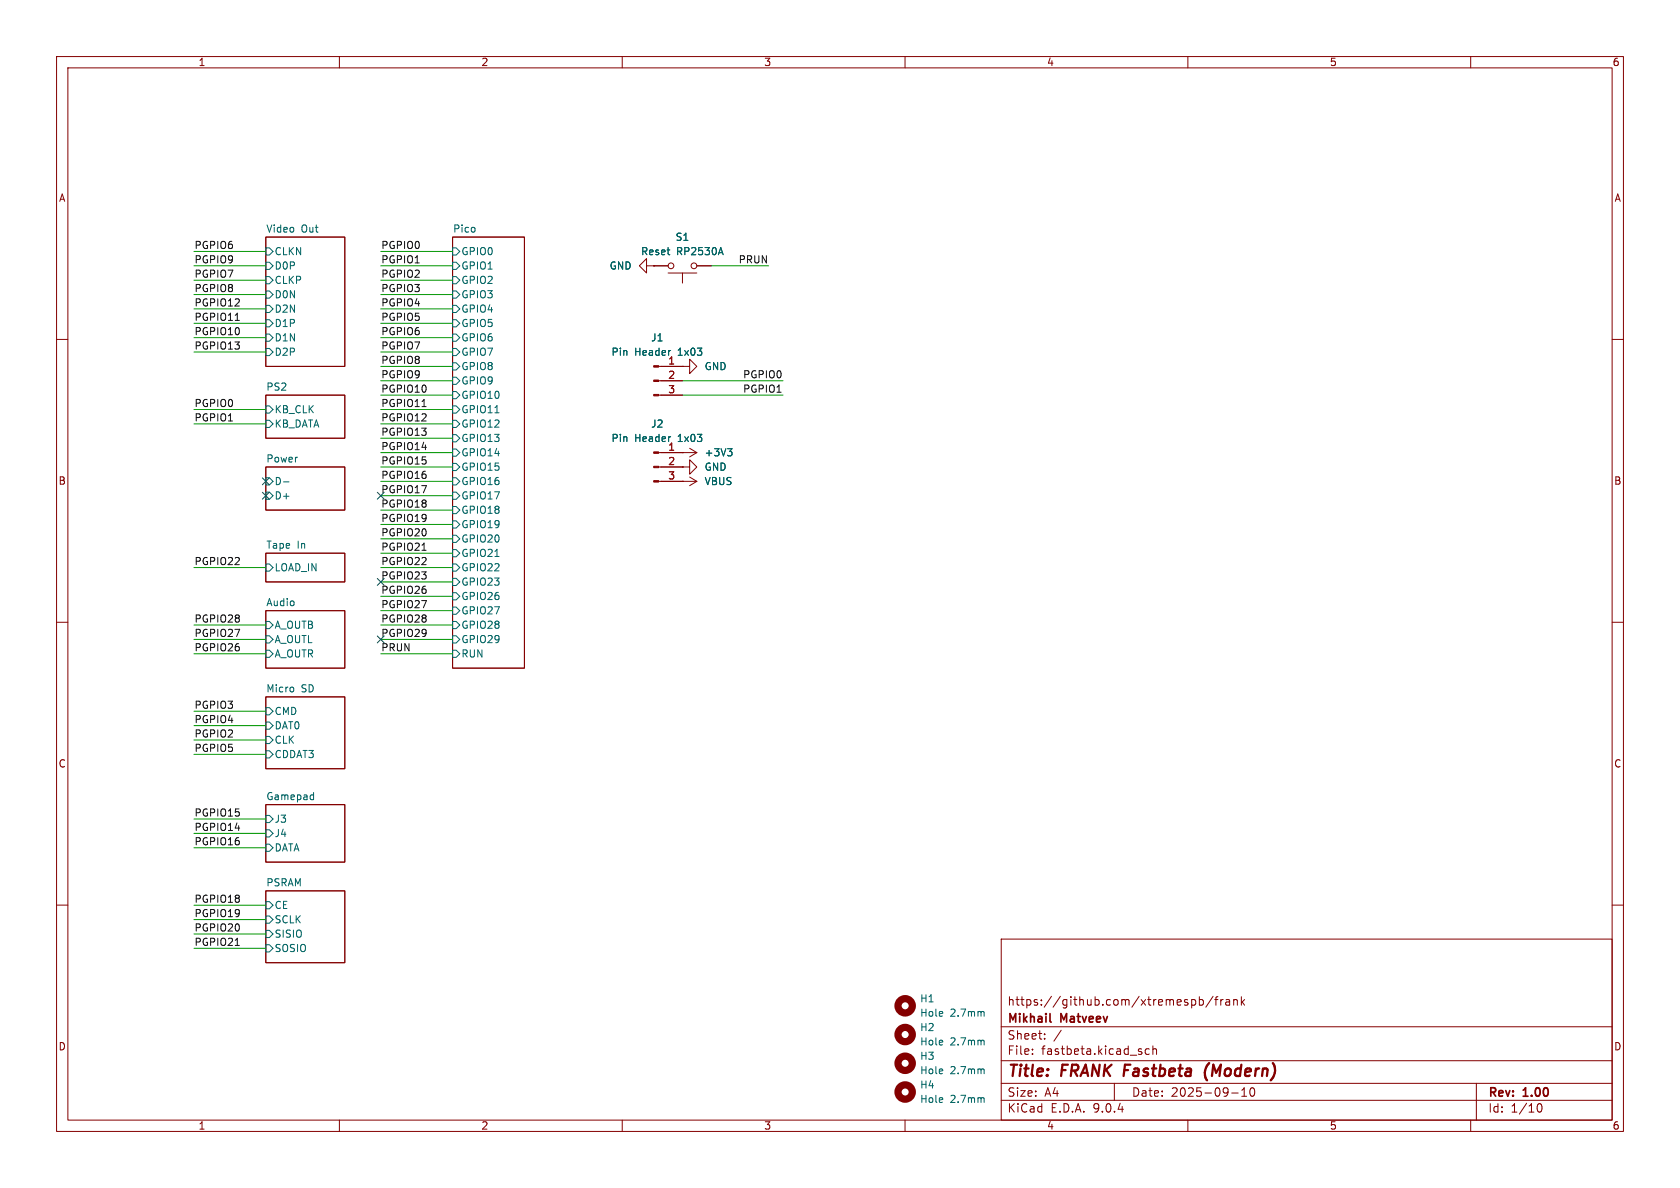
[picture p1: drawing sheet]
(kicad_sch
 (version 20250114)
 (generator "eeschema")
 (generator_version "9.0")
 (paper "A4")
 (title_block
  (title "${NAME} ${MODEL} (${VARIANT})")
  (date "${DATE}")
  (rev "${VERSION}")
  (company "Mikhail Matveev")
  (comment 1 "https://github.com/xtremespb/frank"))
 (lib_symbols
  (symbol "Connector:Conn_01x03_Pin"
   (pin_names
    (offset 1.016) (hide yes)) (exclude_from_sim no) (in_bom yes) (on_board yes)
   (property "Reference" "J" (at 0 5.08 0) (effects (font (size 1.27 1.27))))
   (property "Value" "Conn_01x03_Pin" (at 0 -5.08 0) (effects (font (size 1.27 1.27))))
   (property "Footprint" "" (at 0 0 0) (effects (font (size 1.27 1.27)) (hide yes)))
   (property "Datasheet" "~" (at 0 0 0) (effects (font (size 1.27 1.27)) (hide yes)))
   (property "Description" "Generic connector, single row, 01x03, script generated" (at 0 0 0) (effects (font (size 1.27 1.27)) (hide yes)))
   (property "ki_locked" "" (at 0 0 0) (effects (font (size 1.27 1.27))))
   (symbol "Conn_01x03_Pin_1_1"
    (rectangle (start 0.8636 2.667) (end 0 2.413) (stroke (width 0.1524) (type default)) (fill (type outline)))
    (rectangle (start 0.8636 0.127) (end 0 -0.127) (stroke (width 0.1524) (type default)) (fill (type outline)))
    (rectangle (start 0.8636 -2.413) (end 0 -2.667) (stroke (width 0.1524) (type default)) (fill (type outline)))
    (polyline (pts (xy 1.27 2.54) (xy 0.8636 2.54)) (stroke (width 0.1524) (type default)) (fill (type none)))
    (polyline (pts (xy 1.27 0) (xy 0.8636 0)) (stroke (width 0.1524) (type default)) (fill (type none)))
    (polyline (pts (xy 1.27 -2.54) (xy 0.8636 -2.54)) (stroke (width 0.1524) (type default)) (fill (type none)))
    (pin passive line (at 5.08 2.54 180) (length 3.81) (name "Pin_1" (effects (font (size 1.27 1.27)))) (number "1" (effects (font (size 1.27 1.27)))))
    (pin passive line (at 5.08 0 180) (length 3.81) (name "Pin_2" (effects (font (size 1.27 1.27)))) (number "2" (effects (font (size 1.27 1.27)))))
    (pin passive line (at 5.08 -2.54 180) (length 3.81) (name "Pin_3" (effects (font (size 1.27 1.27)))) (number "3" (effects (font (size 1.27 1.27))))))
   (embedded_fonts no))
  (symbol "GND_1"
   (power)
   (pin_numbers (hide yes))
   (pin_names
    (offset 0) (hide yes)) (exclude_from_sim no) (in_bom yes) (on_board yes)
   (property "Reference" "#PWR" (at 0 -6.35 0) (effects (font (size 1.27 1.27)) (hide yes)))
   (property "Value" "GND" (at 0 -3.81 0) (effects (font (size 1.27 1.27))))
   (property "Footprint" "" (at 0 0 0) (effects (font (size 1.27 1.27)) (hide yes)))
   (property "Datasheet" "" (at 0 0 0) (effects (font (size 1.27 1.27)) (hide yes)))
   (property "Description" "Power symbol creates a global label with name \"GND\" , ground" (at 0 0 0) (effects (font (size 1.27 1.27)) (hide yes)))
   (symbol "GND_1_0_1"
    (polyline (pts (xy 0 0) (xy 0 -1.27) (xy 1.27 -1.27) (xy 0 -2.54) (xy -1.27 -1.27) (xy 0 -1.27)) (stroke (width 0) (type default)) (fill (type none))))
   (symbol "GND_1_1_1"
    (pin power_in line (at 0 0 270) (length 0) (name "~" (effects (font (size 1.27 1.27)))) (number "1" (effects (font (size 1.27 1.27))))))
   (embedded_fonts no))
  (symbol "Mechanical:MountingHole"
   (pin_names
    (offset 1.016)) (exclude_from_sim yes) (in_bom no) (on_board yes)
   (property "Reference" "H" (at 0 5.08 0) (effects (font (size 1.27 1.27))))
   (property "Value" "MountingHole" (at 0 3.175 0) (effects (font (size 1.27 1.27))))
   (property "Footprint" "" (at 0 0 0) (effects (font (size 1.27 1.27)) (hide yes)))
   (property "Datasheet" "~" (at 0 0 0) (effects (font (size 1.27 1.27)) (hide yes)))
   (property "Description" "Mounting Hole without connection" (at 0 0 0) (effects (font (size 1.27 1.27)) (hide yes)))
   (symbol "MountingHole_0_1"
    (circle (center 0 0) (radius 1.27) (stroke (width 1.27) (type default)) (fill (type none))))
   (embedded_fonts no))
  (symbol "Switch:SW_Push"
   (pin_numbers (hide yes))
   (pin_names
    (offset 1.016) (hide yes)) (exclude_from_sim no) (in_bom yes) (on_board yes)
   (property "Reference" "SW" (at 1.27 2.54 0) (effects (font (size 1.27 1.27)) (justify left)))
   (property "Value" "SW_Push" (at 0 -1.524 0) (effects (font (size 1.27 1.27))))
   (property "Footprint" "" (at 0 5.08 0) (effects (font (size 1.27 1.27)) (hide yes)))
   (property "Datasheet" "~" (at 0 5.08 0) (effects (font (size 1.27 1.27)) (hide yes)))
   (property "Description" "Push button switch, generic, two pins" (at 0 0 0) (effects (font (size 1.27 1.27)) (hide yes)))
   (symbol "SW_Push_0_1"
    (circle (center -2.032 0) (radius 0.508) (stroke (width 0) (type default)) (fill (type none)))
    (polyline (pts (xy 0 1.27) (xy 0 3.048)) (stroke (width 0) (type default)) (fill (type none)))
    (circle (center 2.032 0) (radius 0.508) (stroke (width 0) (type default)) (fill (type none)))
    (polyline (pts (xy 2.54 1.27) (xy -2.54 1.27)) (stroke (width 0) (type default)) (fill (type none)))
    (pin passive line (at -5.08 0 0) (length 2.54) (name "1" (effects (font (size 1.27 1.27)))) (number "1" (effects (font (size 1.27 1.27)))))
    (pin passive line (at 5.08 0 180) (length 2.54) (name "2" (effects (font (size 1.27 1.27)))) (number "2" (effects (font (size 1.27 1.27))))))
   (embedded_fonts no))
  (symbol "power:+3V3"
   (power)
   (pin_numbers (hide yes))
   (pin_names
    (offset 0) (hide yes)) (exclude_from_sim no) (in_bom yes) (on_board yes)
   (property "Reference" "#PWR" (at 0 -3.81 0) (effects (font (size 1.27 1.27)) (hide yes)))
   (property "Value" "+3V3" (at 0 3.556 0) (effects (font (size 1.27 1.27))))
   (property "Footprint" "" (at 0 0 0) (effects (font (size 1.27 1.27)) (hide yes)))
   (property "Datasheet" "" (at 0 0 0) (effects (font (size 1.27 1.27)) (hide yes)))
   (property "Description" "Power symbol creates a global label with name \"+3V3\"" (at 0 0 0) (effects (font (size 1.27 1.27)) (hide yes)))
   (symbol "+3V3_0_1"
    (polyline (pts (xy -0.762 1.27) (xy 0 2.54)) (stroke (width 0) (type default)) (fill (type none)))
    (polyline (pts (xy 0 2.54) (xy 0.762 1.27)) (stroke (width 0) (type default)) (fill (type none)))
    (polyline (pts (xy 0 0) (xy 0 2.54)) (stroke (width 0) (type default)) (fill (type none))))
   (symbol "+3V3_1_1"
    (pin power_in line (at 0 0 90) (length 0) (name "~" (effects (font (size 1.27 1.27)))) (number "1" (effects (font (size 1.27 1.27))))))
   (embedded_fonts no))
  (symbol "power:GND"
   (power)
   (pin_numbers (hide yes))
   (pin_names
    (offset 0) (hide yes)) (exclude_from_sim no) (in_bom yes) (on_board yes)
   (property "Reference" "#PWR" (at 0 -6.35 0) (effects (font (size 1.27 1.27)) (hide yes)))
   (property "Value" "GND" (at 0 -3.81 0) (effects (font (size 1.27 1.27))))
   (property "Footprint" "" (at 0 0 0) (effects (font (size 1.27 1.27)) (hide yes)))
   (property "Datasheet" "" (at 0 0 0) (effects (font (size 1.27 1.27)) (hide yes)))
   (property "Description" "Power symbol creates a global label with name \"GND\" , ground" (at 0 0 0) (effects (font (size 1.27 1.27)) (hide yes)))
   (symbol "GND_0_1"
    (polyline (pts (xy 0 0) (xy 0 -1.27) (xy 1.27 -1.27) (xy 0 -2.54) (xy -1.27 -1.27) (xy 0 -1.27)) (stroke (width 0) (type default)) (fill (type none))))
   (symbol "GND_1_1"
    (pin power_in line (at 0 0 270) (length 0) (name "~" (effects (font (size 1.27 1.27)))) (number "1" (effects (font (size 1.27 1.27))))))
   (embedded_fonts no))
  (symbol "power:VBUS"
   (power)
   (pin_numbers (hide yes))
   (pin_names
    (offset 0) (hide yes)) (exclude_from_sim no) (in_bom yes) (on_board yes)
   (property "Reference" "#PWR" (at 0 -3.81 0) (effects (font (size 1.27 1.27)) (hide yes)))
   (property "Value" "VBUS" (at 0 3.556 0) (effects (font (size 1.27 1.27))))
   (property "Footprint" "" (at 0 0 0) (effects (font (size 1.27 1.27)) (hide yes)))
   (property "Datasheet" "" (at 0 0 0) (effects (font (size 1.27 1.27)) (hide yes)))
   (property "Description" "Power symbol creates a global label with name \"VBUS\"" (at 0 0 0) (effects (font (size 1.27 1.27)) (hide yes)))
   (symbol "VBUS_0_1"
    (polyline (pts (xy -0.762 1.27) (xy 0 2.54)) (stroke (width 0) (type default)) (fill (type none)))
    (polyline (pts (xy 0 2.54) (xy 0.762 1.27)) (stroke (width 0) (type default)) (fill (type none)))
    (polyline (pts (xy 0 0) (xy 0 2.54)) (stroke (width 0) (type default)) (fill (type none))))
   (symbol "VBUS_1_1"
    (pin power_in line (at 0 0 90) (length 0) (name "~" (effects (font (size 1.27 1.27)))) (number "1" (effects (font (size 1.27 1.27))))))
   (embedded_fonts no)))
 (no_connect
  (at 67.31 113.03))
 (no_connect
  (at 67.31 102.87))
 (no_connect
  (at 67.31 87.63))
 (no_connect
  (at 46.99 87.63))
 (no_connect
  (at 46.99 85.09))
 (wire
  (pts (xy 67.31 72.39) (xy 80.01 72.39))
  (stroke (width 0) (type default)))
 (wire
  (pts (xy 34.29 100.33) (xy 46.99 100.33))
  (stroke (width 0) (type default)))
 (wire
  (pts (xy 34.29 165.1) (xy 46.99 165.1))
  (stroke (width 0) (type default)))
 (wire
  (pts (xy 34.29 128.27) (xy 46.99 128.27))
  (stroke (width 0) (type default)))
 (wire
  (pts (xy 34.29 57.15) (xy 46.99 57.15))
  (stroke (width 0) (type default)))
 (wire
  (pts (xy 34.29 160.02) (xy 46.99 160.02))
  (stroke (width 0) (type default)))
 (wire
  (pts (xy 67.31 64.77) (xy 80.01 64.77))
  (stroke (width 0) (type default)))
 (wire
  (pts (xy 34.29 167.64) (xy 46.99 167.64))
  (stroke (width 0) (type default)))
 (wire
  (pts (xy 67.31 95.25) (xy 80.01 95.25))
  (stroke (width 0) (type default)))
 (wire
  (pts (xy 34.29 149.86) (xy 46.99 149.86))
  (stroke (width 0) (type default)))
 (wire
  (pts (xy 67.31 74.93) (xy 80.01 74.93))
  (stroke (width 0) (type default)))
 (wire
  (pts (xy 120.65 67.31) (xy 138.43 67.31))
  (stroke (width 0) (type default)))
 (wire
  (pts (xy 34.29 110.49) (xy 46.99 110.49))
  (stroke (width 0) (type default)))
 (wire
  (pts (xy 34.29 113.03) (xy 46.99 113.03))
  (stroke (width 0) (type default)))
 (wire
  (pts (xy 34.29 115.57) (xy 46.99 115.57))
  (stroke (width 0) (type default)))
 (wire
  (pts (xy 67.31 54.61) (xy 80.01 54.61))
  (stroke (width 0) (type default)))
 (wire
  (pts (xy 34.29 52.07) (xy 46.99 52.07))
  (stroke (width 0) (type default)))
 (wire
  (pts (xy 67.31 97.79) (xy 80.01 97.79))
  (stroke (width 0) (type default)))
 (wire
  (pts (xy 67.31 115.57) (xy 80.01 115.57))
  (stroke (width 0) (type default)))
 (wire
  (pts (xy 67.31 82.55) (xy 80.01 82.55))
  (stroke (width 0) (type default)))
 (wire
  (pts (xy 34.29 162.56) (xy 46.99 162.56))
  (stroke (width 0) (type default)))
 (wire
  (pts (xy 34.29 46.99) (xy 46.99 46.99))
  (stroke (width 0) (type default)))
 (wire
  (pts (xy 34.29 44.45) (xy 46.99 44.45))
  (stroke (width 0) (type default)))
 (wire
  (pts (xy 67.31 49.53) (xy 80.01 49.53))
  (stroke (width 0) (type default)))
 (wire
  (pts (xy 67.31 77.47) (xy 80.01 77.47))
  (stroke (width 0) (type default)))
 (wire
  (pts (xy 67.31 59.69) (xy 80.01 59.69))
  (stroke (width 0) (type default)))
 (wire
  (pts (xy 67.31 44.45) (xy 80.01 44.45))
  (stroke (width 0) (type default)))
 (wire
  (pts (xy 34.29 72.39) (xy 46.99 72.39))
  (stroke (width 0) (type default)))
 (wire
  (pts (xy 67.31 80.01) (xy 80.01 80.01))
  (stroke (width 0) (type default)))
 (wire
  (pts (xy 125.73 46.99) (xy 135.89 46.99))
  (stroke (width 0) (type default)))
 (wire
  (pts (xy 34.29 59.69) (xy 46.99 59.69))
  (stroke (width 0) (type default)))
 (wire
  (pts (xy 67.31 46.99) (xy 80.01 46.99))
  (stroke (width 0) (type default)))
 (wire
  (pts (xy 67.31 92.71) (xy 80.01 92.71))
  (stroke (width 0) (type default)))
 (wire
  (pts (xy 34.29 74.93) (xy 46.99 74.93))
  (stroke (width 0) (type default)))
 (wire
  (pts (xy 67.31 67.31) (xy 80.01 67.31))
  (stroke (width 0) (type default)))
 (wire
  (pts (xy 34.29 49.53) (xy 46.99 49.53))
  (stroke (width 0) (type default)))
 (wire
  (pts (xy 67.31 105.41) (xy 80.01 105.41))
  (stroke (width 0) (type default)))
 (wire
  (pts (xy 67.31 102.87) (xy 80.01 102.87))
  (stroke (width 0) (type default)))
 (wire
  (pts (xy 67.31 57.15) (xy 80.01 57.15))
  (stroke (width 0) (type default)))
 (wire
  (pts (xy 34.29 144.78) (xy 46.99 144.78))
  (stroke (width 0) (type default)))
 (wire
  (pts (xy 67.31 62.23) (xy 80.01 62.23))
  (stroke (width 0) (type default)))
 (wire
  (pts (xy 67.31 87.63) (xy 80.01 87.63))
  (stroke (width 0) (type default)))
 (wire
  (pts (xy 67.31 110.49) (xy 80.01 110.49))
  (stroke (width 0) (type default)))
 (wire
  (pts (xy 67.31 90.17) (xy 80.01 90.17))
  (stroke (width 0) (type default)))
 (wire
  (pts (xy 67.31 85.09) (xy 80.01 85.09))
  (stroke (width 0) (type default)))
 (wire
  (pts (xy 34.29 133.35) (xy 46.99 133.35))
  (stroke (width 0) (type default)))
 (wire
  (pts (xy 34.29 147.32) (xy 46.99 147.32))
  (stroke (width 0) (type default)))
 (wire
  (pts (xy 120.65 69.85) (xy 138.43 69.85))
  (stroke (width 0) (type default)))
 (wire
  (pts (xy 67.31 69.85) (xy 80.01 69.85))
  (stroke (width 0) (type default)))
 (wire
  (pts (xy 67.31 52.07) (xy 80.01 52.07))
  (stroke (width 0) (type default)))
 (wire
  (pts (xy 34.29 54.61) (xy 46.99 54.61))
  (stroke (width 0) (type default)))
 (wire
  (pts (xy 67.31 113.03) (xy 80.01 113.03))
  (stroke (width 0) (type default)))
 (wire
  (pts (xy 67.31 107.95) (xy 80.01 107.95))
  (stroke (width 0) (type default)))
 (wire
  (pts (xy 34.29 130.81) (xy 46.99 130.81))
  (stroke (width 0) (type default)))
 (wire
  (pts (xy 67.31 100.33) (xy 80.01 100.33))
  (stroke (width 0) (type default)))
 (wire
  (pts (xy 34.29 62.23) (xy 46.99 62.23))
  (stroke (width 0) (type default)))
 (wire
  (pts (xy 34.29 125.73) (xy 46.99 125.73))
  (stroke (width 0) (type default)))
 (label "PRUN"
  (at 67.31 115.57 0)
  (effects (font (size 1.27 1.27)) (justify left bottom)))
 (label "PGPIO17"
  (at 67.31 87.63 0)
  (effects (font (size 1.27 1.27)) (justify left bottom)))
 (label "PGPIO7"
  (at 34.29 49.53 0)
  (effects (font (size 1.27 1.27)) (justify left bottom)))
 (label "PGPIO29"
  (at 67.31 113.03 0)
  (effects (font (size 1.27 1.27)) (justify left bottom)))
 (label "PGPIO13"
  (at 67.31 77.47 0)
  (effects (font (size 1.27 1.27)) (justify left bottom)))
 (label "PGPIO3"
  (at 34.29 125.73 0)
  (effects (font (size 1.27 1.27)) (justify left bottom)))
 (label "PGPIO3"
  (at 67.31 52.07 0)
  (effects (font (size 1.27 1.27)) (justify left bottom)))
 (label "PGPIO10"
  (at 67.31 69.85 0)
  (effects (font (size 1.27 1.27)) (justify left bottom)))
 (label "PGPIO16"
  (at 34.29 149.86 0)
  (effects (font (size 1.27 1.27)) (justify left bottom)))
 (label "PGPIO1"
  (at 138.43 69.85 180)
  (effects (font (size 1.27 1.27)) (justify right bottom)))
 (label "PGPIO19"
  (at 34.29 162.56 0)
  (effects (font (size 1.27 1.27)) (justify left bottom)))
 (label "PGPIO2"
  (at 67.31 49.53 0)
  (effects (font (size 1.27 1.27)) (justify left bottom)))
 (label "PGPIO14"
  (at 34.29 147.32 0)
  (effects (font (size 1.27 1.27)) (justify left bottom)))
 (label "PRUN"
  (at 135.89 46.99 180)
  (effects (font (size 1.27 1.27)) (justify right bottom)))
 (label "PGPIO8"
  (at 67.31 64.77 0)
  (effects (font (size 1.27 1.27)) (justify left bottom)))
 (label "PGPIO21"
  (at 67.31 97.79 0)
  (effects (font (size 1.27 1.27)) (justify left bottom)))
 (label "PGPIO22"
  (at 34.29 100.33 0)
  (effects (font (size 1.27 1.27)) (justify left bottom)))
 (label "PGPIO5"
  (at 34.29 133.35 0)
  (effects (font (size 1.27 1.27)) (justify left bottom)))
 (label "PGPIO12"
  (at 34.29 54.61 0)
  (effects (font (size 1.27 1.27)) (justify left bottom)))
 (label "PGPIO15"
  (at 67.31 82.55 0)
  (effects (font (size 1.27 1.27)) (justify left bottom)))
 (label "PGPIO0"
  (at 67.31 44.45 0)
  (effects (font (size 1.27 1.27)) (justify left bottom)))
 (label "PGPIO20"
  (at 67.31 95.25 0)
  (effects (font (size 1.27 1.27)) (justify left bottom)))
 (label "PGPIO26"
  (at 67.31 105.41 0)
  (effects (font (size 1.27 1.27)) (justify left bottom)))
 (label "PGPIO26"
  (at 34.29 115.57 0)
  (effects (font (size 1.27 1.27)) (justify left bottom)))
 (label "PGPIO28"
  (at 67.31 110.49 0)
  (effects (font (size 1.27 1.27)) (justify left bottom)))
 (label "PGPIO6"
  (at 67.31 59.69 0)
  (effects (font (size 1.27 1.27)) (justify left bottom)))
 (label "PGPIO19"
  (at 67.31 92.71 0)
  (effects (font (size 1.27 1.27)) (justify left bottom)))
 (label "PGPIO13"
  (at 34.29 62.23 0)
  (effects (font (size 1.27 1.27)) (justify left bottom)))
 (label "PGPIO2"
  (at 34.29 130.81 0)
  (effects (font (size 1.27 1.27)) (justify left bottom)))
 (label "PGPIO6"
  (at 34.29 44.45 0)
  (effects (font (size 1.27 1.27)) (justify left bottom)))
 (label "PGPIO4"
  (at 67.31 54.61 0)
  (effects (font (size 1.27 1.27)) (justify left bottom)))
 (label "PGPIO18"
  (at 34.29 160.02 0)
  (effects (font (size 1.27 1.27)) (justify left bottom)))
 (label "PGPIO0"
  (at 34.29 72.39 0)
  (effects (font (size 1.27 1.27)) (justify left bottom)))
 (label "PGPIO8"
  (at 34.29 52.07 0)
  (effects (font (size 1.27 1.27)) (justify left bottom)))
 (label "PGPIO11"
  (at 34.29 57.15 0)
  (effects (font (size 1.27 1.27)) (justify left bottom)))
 (label "PGPIO11"
  (at 67.31 72.39 0)
  (effects (font (size 1.27 1.27)) (justify left bottom)))
 (label "PGPIO1"
  (at 34.29 74.93 0)
  (effects (font (size 1.27 1.27)) (justify left bottom)))
 (label "PGPIO7"
  (at 67.31 62.23 0)
  (effects (font (size 1.27 1.27)) (justify left bottom)))
 (label "PGPIO28"
  (at 34.29 110.49 0)
  (effects (font (size 1.27 1.27)) (justify left bottom)))
 (label "PGPIO23"
  (at 67.31 102.87 0)
  (effects (font (size 1.27 1.27)) (justify left bottom)))
 (label "PGPIO20"
  (at 34.29 165.1 0)
  (effects (font (size 1.27 1.27)) (justify left bottom)))
 (label "PGPIO12"
  (at 67.31 74.93 0)
  (effects (font (size 1.27 1.27)) (justify left bottom)))
 (label "PGPIO0"
  (at 138.43 67.31 180)
  (effects (font (size 1.27 1.27)) (justify right bottom)))
 (label "PGPIO21"
  (at 34.29 167.64 0)
  (effects (font (size 1.27 1.27)) (justify left bottom)))
 (label "PGPIO4"
  (at 34.29 128.27 0)
  (effects (font (size 1.27 1.27)) (justify left bottom)))
 (label "PGPIO16"
  (at 67.31 85.09 0)
  (effects (font (size 1.27 1.27)) (justify left bottom)))
 (label "PGPIO5"
  (at 67.31 57.15 0)
  (effects (font (size 1.27 1.27)) (justify left bottom)))
 (label "PGPIO15"
  (at 34.29 144.78 0)
  (effects (font (size 1.27 1.27)) (justify left bottom)))
 (label "PGPIO14"
  (at 67.31 80.01 0)
  (effects (font (size 1.27 1.27)) (justify left bottom)))
 (label "PGPIO9"
  (at 67.31 67.31 0)
  (effects (font (size 1.27 1.27)) (justify left bottom)))
 (label "PGPIO9"
  (at 34.29 46.99 0)
  (effects (font (size 1.27 1.27)) (justify left bottom)))
 (label "PGPIO27"
  (at 67.31 107.95 0)
  (effects (font (size 1.27 1.27)) (justify left bottom)))
 (label "PGPIO10"
  (at 34.29 59.69 0)
  (effects (font (size 1.27 1.27)) (justify left bottom)))
 (label "PGPIO27"
  (at 34.29 113.03 0)
  (effects (font (size 1.27 1.27)) (justify left bottom)))
 (label "PGPIO18"
  (at 67.31 90.17 0)
  (effects (font (size 1.27 1.27)) (justify left bottom)))
 (label "PGPIO22"
  (at 67.31 100.33 0)
  (effects (font (size 1.27 1.27)) (justify left bottom)))
 (label "PGPIO1"
  (at 67.31 46.99 0)
  (effects (font (size 1.27 1.27)) (justify left bottom)))
 (symbol
  (lib_id "power:VBUS")
  (at 120.65 85.09 270)
  (unit 1)
  (exclude_from_sim no)
  (in_bom yes)
  (on_board yes)
  (dnp no)
  (fields_autoplaced yes)
  (property "Reference" "#PWR08" (at 116.84 85.09 0) (effects (font (size 1.27 1.27)) (hide yes)))
  (property "Value" "VBUS" (at 124.46 85.0899 90) (effects (font (size 1.27 1.27)) (justify left)))
  (property "Footprint" "" (at 120.65 85.09 0) (effects (font (size 1.27 1.27)) (hide yes)))
  (property "Datasheet" "" (at 120.65 85.09 0) (effects (font (size 1.27 1.27)) (hide yes)))
  (property "Description" "Power symbol creates a global label with name \"VBUS\"" (at 120.65 85.09 0) (effects (font (size 1.27 1.27)) (hide yes)))
  (pin "1"))
 (symbol
  (lib_id "Connector:Conn_01x03_Pin")
  (at 115.57 67.31 0)
  (unit 1)
  (exclude_from_sim no)
  (in_bom yes)
  (on_board yes)
  (dnp no)
  (fields_autoplaced yes)
  (property "Reference" "J1" (at 116.205 59.69 0) (effects (font (size 1.27 1.27))))
  (property "Value" "Pin Header 1x03" (at 116.205 62.23 0) (effects (font (size 1.27 1.27))))
  (property "Footprint" "FRANK:Pin Header (1x03)" (at 115.57 67.31 0) (effects (font (size 1.27 1.27)) (hide yes)))
  (property "Datasheet" "~" (at 115.57 67.31 0) (effects (font (size 1.27 1.27)) (hide yes)))
  (property "Description" "Generic connector, single row, 01x03, script generated" (at 115.57 67.31 0) (effects (font (size 1.27 1.27)) (hide yes)))
  (property "AliExpress" "https://www.aliexpress.com/item/1005007039504981.html" (at 115.57 67.31 0) (effects (font (size 1.27 1.27)) (hide yes)))
  (property "Height" "" (at 115.57 67.31 0) (effects (font (size 1.27 1.27)) (hide yes)))
  (property "Manufacturer_Name" "" (at 115.57 67.31 0) (effects (font (size 1.27 1.27)) (hide yes)))
  (property "Manufacturer_Part_Number" "" (at 115.57 67.31 0) (effects (font (size 1.27 1.27)) (hide yes)))
  (property "Mouser Part Number" "" (at 115.57 67.31 0) (effects (font (size 1.27 1.27)) (hide yes)))
  (property "Mouser Price/Stock" "" (at 115.57 67.31 0) (effects (font (size 1.27 1.27)) (hide yes)))
  (pin "2")
  (pin "3")
  (pin "1"))
 (symbol
  (lib_id "power:+3V3")
  (at 120.65 80.01 270)
  (unit 1)
  (exclude_from_sim no)
  (in_bom yes)
  (on_board yes)
  (dnp no)
  (fields_autoplaced yes)
  (property "Reference" "#PWR06" (at 116.84 80.01 0) (effects (font (size 1.27 1.27)) (hide yes)))
  (property "Value" "+3V3" (at 124.46 80.0099 90) (effects (font (size 1.27 1.27)) (justify left)))
  (property "Footprint" "" (at 120.65 80.01 0) (effects (font (size 1.27 1.27)) (hide yes)))
  (property "Datasheet" "" (at 120.65 80.01 0) (effects (font (size 1.27 1.27)) (hide yes)))
  (property "Description" "Power symbol creates a global label with name \"+3V3\"" (at 120.65 80.01 0) (effects (font (size 1.27 1.27)) (hide yes)))
  (pin "1"))
 (symbol
  (lib_id "power:GND")
  (at 120.65 64.77 90)
  (unit 1)
  (exclude_from_sim no)
  (in_bom yes)
  (on_board yes)
  (dnp no)
  (fields_autoplaced yes)
  (property "Reference" "#PWR05" (at 127 64.77 0) (effects (font (size 1.27 1.27)) (hide yes)))
  (property "Value" "GND" (at 124.46 64.7699 90) (effects (font (size 1.27 1.27)) (justify right)))
  (property "Footprint" "" (at 120.65 64.77 0) (effects (font (size 1.27 1.27)) (hide yes)))
  (property "Datasheet" "" (at 120.65 64.77 0) (effects (font (size 1.27 1.27)) (hide yes)))
  (property "Description" "Power symbol creates a global label with name \"GND\" , ground" (at 120.65 64.77 0) (effects (font (size 1.27 1.27)) (hide yes)))
  (pin "1"))
 (symbol
  (lib_name "GND_1")
  (lib_id "power:GND")
  (at 115.57 46.99 270)
  (unit 1)
  (exclude_from_sim no)
  (in_bom yes)
  (on_board yes)
  (dnp no)
  (fields_autoplaced yes)
  (property "Reference" "#PWR04" (at 109.22 46.99 0) (effects (font (size 1.27 1.27)) (hide yes)))
  (property "Value" "GND" (at 111.76 46.9899 90) (effects (font (size 1.27 1.27)) (justify right)))
  (property "Footprint" "" (at 115.57 46.99 0) (effects (font (size 1.27 1.27)) (hide yes)))
  (property "Datasheet" "" (at 115.57 46.99 0) (effects (font (size 1.27 1.27)) (hide yes)))
  (property "Description" "Power symbol creates a global label with name \"GND\" , ground" (at 115.57 46.99 0) (effects (font (size 1.27 1.27)) (hide yes)))
  (pin "1"))
 (symbol
  (lib_id "power:GND")
  (at 120.65 82.55 90)
  (unit 1)
  (exclude_from_sim no)
  (in_bom yes)
  (on_board yes)
  (dnp no)
  (fields_autoplaced yes)
  (property "Reference" "#PWR07" (at 127 82.55 0) (effects (font (size 1.27 1.27)) (hide yes)))
  (property "Value" "GND" (at 124.46 82.5499 90) (effects (font (size 1.27 1.27)) (justify right)))
  (property "Footprint" "" (at 120.65 82.55 0) (effects (font (size 1.27 1.27)) (hide yes)))
  (property "Datasheet" "" (at 120.65 82.55 0) (effects (font (size 1.27 1.27)) (hide yes)))
  (property "Description" "Power symbol creates a global label with name \"GND\" , ground" (at 120.65 82.55 0) (effects (font (size 1.27 1.27)) (hide yes)))
  (pin "1"))
 (symbol
  (lib_id "Mechanical:MountingHole")
  (at 160.02 187.96 0)
  (unit 1)
  (exclude_from_sim yes)
  (in_bom no)
  (on_board yes)
  (dnp no)
  (fields_autoplaced yes)
  (property "Reference" "H3" (at 162.56 186.6899 0) (effects (font (size 1.27 1.27)) (justify left)))
  (property "Value" "Hole 2.7mm" (at 162.56 189.2299 0) (effects (font (size 1.27 1.27)) (justify left)))
  (property "Footprint" "FRANK:Mounting Hole (2.7mm)" (at 160.02 187.96 0) (effects (font (size 1.27 1.27)) (hide yes)))
  (property "Datasheet" "~" (at 160.02 187.96 0) (effects (font (size 1.27 1.27)) (hide yes)))
  (property "Description" "Mounting Hole without connection" (at 160.02 187.96 0) (effects (font (size 1.27 1.27)) (hide yes)))
  (property "AliExpress" "" (at 160.02 187.96 0) (effects (font (size 1.27 1.27)) (hide yes)))
  (property "Height" "" (at 160.02 187.96 0) (effects (font (size 1.27 1.27)) (hide yes)))
  (property "Manufacturer_Name" "" (at 160.02 187.96 0) (effects (font (size 1.27 1.27)) (hide yes)))
  (property "Manufacturer_Part_Number" "" (at 160.02 187.96 0) (effects (font (size 1.27 1.27)) (hide yes)))
  (property "Mouser Part Number" "" (at 160.02 187.96 0) (effects (font (size 1.27 1.27)) (hide yes)))
  (property "Mouser Price/Stock" "" (at 160.02 187.96 0) (effects (font (size 1.27 1.27)) (hide yes))))
 (symbol
  (lib_id "Mechanical:MountingHole")
  (at 160.02 182.88 0)
  (unit 1)
  (exclude_from_sim yes)
  (in_bom no)
  (on_board yes)
  (dnp no)
  (fields_autoplaced yes)
  (property "Reference" "H2" (at 162.56 181.6099 0) (effects (font (size 1.27 1.27)) (justify left)))
  (property "Value" "Hole 2.7mm" (at 162.56 184.1499 0) (effects (font (size 1.27 1.27)) (justify left)))
  (property "Footprint" "FRANK:Mounting Hole (2.7mm)" (at 160.02 182.88 0) (effects (font (size 1.27 1.27)) (hide yes)))
  (property "Datasheet" "~" (at 160.02 182.88 0) (effects (font (size 1.27 1.27)) (hide yes)))
  (property "Description" "Mounting Hole without connection" (at 160.02 182.88 0) (effects (font (size 1.27 1.27)) (hide yes)))
  (property "AliExpress" "" (at 160.02 182.88 0) (effects (font (size 1.27 1.27)) (hide yes)))
  (property "Height" "" (at 160.02 182.88 0) (effects (font (size 1.27 1.27)) (hide yes)))
  (property "Manufacturer_Name" "" (at 160.02 182.88 0) (effects (font (size 1.27 1.27)) (hide yes)))
  (property "Manufacturer_Part_Number" "" (at 160.02 182.88 0) (effects (font (size 1.27 1.27)) (hide yes)))
  (property "Mouser Part Number" "" (at 160.02 182.88 0) (effects (font (size 1.27 1.27)) (hide yes)))
  (property "Mouser Price/Stock" "" (at 160.02 182.88 0) (effects (font (size 1.27 1.27)) (hide yes))))
 (symbol
  (lib_id "Switch:SW_Push")
  (at 120.65 46.99 180)
  (unit 1)
  (exclude_from_sim no)
  (in_bom yes)
  (on_board yes)
  (dnp no)
  (fields_autoplaced yes)
  (property "Reference" "S1" (at 120.65 41.91 0) (effects (font (size 1.27 1.27))))
  (property "Value" "Reset RP2530A" (at 120.65 44.45 0) (effects (font (size 1.27 1.27))))
  (property "Footprint" "FRANK:TACT-SIDE-4623" (at 120.65 52.07 0) (effects (font (size 1.27 1.27)) (hide yes)))
  (property "Datasheet" "https://parts4laptops.eu/en/microbuttons/3300-microbutton-tact-switch-ts-1233-33x33x15mm-smt-mounting.html" (at 120.65 52.07 0) (effects (font (size 1.27 1.27)) (hide yes)))
  (property "Description" "" (at 120.65 46.99 0) (effects (font (size 1.27 1.27)) (hide yes)))
  (property "AliExpress" "https://www.aliexpress.com/item/1005007359248990.html" (at 120.65 46.99 0) (effects (font (size 1.27 1.27)) (hide yes)))
  (property "Sim.Device" "" (at 120.65 46.99 0) (effects (font (size 1.27 1.27))))
  (property "Availability" "" (at 120.65 46.99 0) (effects (font (size 1.27 1.27))))
  (property "Check_prices" "" (at 120.65 46.99 0) (effects (font (size 1.27 1.27))))
  (property "Description_1" "" (at 120.65 46.99 0) (effects (font (size 1.27 1.27))))
  (property "MF" "" (at 120.65 46.99 0) (effects (font (size 1.27 1.27))))
  (property "MP" "" (at 120.65 46.99 0) (effects (font (size 1.27 1.27))))
  (property "Package" "" (at 120.65 46.99 0) (effects (font (size 1.27 1.27))))
  (property "Price" "" (at 120.65 46.99 0) (effects (font (size 1.27 1.27))))
  (property "SnapEDA_Link" "" (at 120.65 46.99 0) (effects (font (size 1.27 1.27))))
  (property "Height" "" (at 120.65 46.99 0) (effects (font (size 1.27 1.27)) (hide yes)))
  (property "Manufacturer_Name" "" (at 120.65 46.99 0) (effects (font (size 1.27 1.27)) (hide yes)))
  (property "Manufacturer_Part_Number" "" (at 120.65 46.99 0) (effects (font (size 1.27 1.27)) (hide yes)))
  (property "Mouser Part Number" "" (at 120.65 46.99 0) (effects (font (size 1.27 1.27)) (hide yes)))
  (property "Mouser Price/Stock" "" (at 120.65 46.99 0) (effects (font (size 1.27 1.27)) (hide yes)))
  (pin "1")
  (pin "2"))
 (symbol
  (lib_id "Mechanical:MountingHole")
  (at 160.02 193.04 0)
  (unit 1)
  (exclude_from_sim yes)
  (in_bom no)
  (on_board yes)
  (dnp no)
  (fields_autoplaced yes)
  (property "Reference" "H4" (at 162.56 191.7699 0) (effects (font (size 1.27 1.27)) (justify left)))
  (property "Value" "Hole 2.7mm" (at 162.56 194.3099 0) (effects (font (size 1.27 1.27)) (justify left)))
  (property "Footprint" "FRANK:Mounting Hole (2.7mm)" (at 160.02 193.04 0) (effects (font (size 1.27 1.27)) (hide yes)))
  (property "Datasheet" "~" (at 160.02 193.04 0) (effects (font (size 1.27 1.27)) (hide yes)))
  (property "Description" "Mounting Hole without connection" (at 160.02 193.04 0) (effects (font (size 1.27 1.27)) (hide yes)))
  (property "AliExpress" "" (at 160.02 193.04 0) (effects (font (size 1.27 1.27)) (hide yes)))
  (property "Height" "" (at 160.02 193.04 0) (effects (font (size 1.27 1.27)) (hide yes)))
  (property "Manufacturer_Name" "" (at 160.02 193.04 0) (effects (font (size 1.27 1.27)) (hide yes)))
  (property "Manufacturer_Part_Number" "" (at 160.02 193.04 0) (effects (font (size 1.27 1.27)) (hide yes)))
  (property "Mouser Part Number" "" (at 160.02 193.04 0) (effects (font (size 1.27 1.27)) (hide yes)))
  (property "Mouser Price/Stock" "" (at 160.02 193.04 0) (effects (font (size 1.27 1.27)) (hide yes))))
 (symbol
  (lib_id "Mechanical:MountingHole")
  (at 160.02 177.8 0)
  (unit 1)
  (exclude_from_sim yes)
  (in_bom no)
  (on_board yes)
  (dnp no)
  (fields_autoplaced yes)
  (property "Reference" "H1" (at 162.56 176.5299 0) (effects (font (size 1.27 1.27)) (justify left)))
  (property "Value" "Hole 2.7mm" (at 162.56 179.0699 0) (effects (font (size 1.27 1.27)) (justify left)))
  (property "Footprint" "FRANK:Mounting Hole (2.7mm)" (at 160.02 177.8 0) (effects (font (size 1.27 1.27)) (hide yes)))
  (property "Datasheet" "~" (at 160.02 177.8 0) (effects (font (size 1.27 1.27)) (hide yes)))
  (property "Description" "Mounting Hole without connection" (at 160.02 177.8 0) (effects (font (size 1.27 1.27)) (hide yes)))
  (property "AliExpress" "" (at 160.02 177.8 0) (effects (font (size 1.27 1.27)) (hide yes)))
  (property "Height" "" (at 160.02 177.8 0) (effects (font (size 1.27 1.27)) (hide yes)))
  (property "Manufacturer_Name" "" (at 160.02 177.8 0) (effects (font (size 1.27 1.27)) (hide yes)))
  (property "Manufacturer_Part_Number" "" (at 160.02 177.8 0) (effects (font (size 1.27 1.27)) (hide yes)))
  (property "Mouser Part Number" "" (at 160.02 177.8 0) (effects (font (size 1.27 1.27)) (hide yes)))
  (property "Mouser Price/Stock" "" (at 160.02 177.8 0) (effects (font (size 1.27 1.27)) (hide yes))))
 (symbol
  (lib_id "Connector:Conn_01x03_Pin")
  (at 115.57 82.55 0)
  (unit 1)
  (exclude_from_sim no)
  (in_bom yes)
  (on_board yes)
  (dnp no)
  (fields_autoplaced yes)
  (property "Reference" "J2" (at 116.205 74.93 0) (effects (font (size 1.27 1.27))))
  (property "Value" "Pin Header 1x03" (at 116.205 77.47 0) (effects (font (size 1.27 1.27))))
  (property "Footprint" "FRANK:Pin Header (1x03)" (at 115.57 82.55 0) (effects (font (size 1.27 1.27)) (hide yes)))
  (property "Datasheet" "~" (at 115.57 82.55 0) (effects (font (size 1.27 1.27)) (hide yes)))
  (property "Description" "Generic connector, single row, 01x03, script generated" (at 115.57 82.55 0) (effects (font (size 1.27 1.27)) (hide yes)))
  (property "AliExpress" "https://www.aliexpress.com/item/1005007039504981.html" (at 115.57 82.55 0) (effects (font (size 1.27 1.27)) (hide yes)))
  (property "Height" "" (at 115.57 82.55 0) (effects (font (size 1.27 1.27)) (hide yes)))
  (property "Manufacturer_Name" "" (at 115.57 82.55 0) (effects (font (size 1.27 1.27)) (hide yes)))
  (property "Manufacturer_Part_Number" "" (at 115.57 82.55 0) (effects (font (size 1.27 1.27)) (hide yes)))
  (property "Mouser Part Number" "" (at 115.57 82.55 0) (effects (font (size 1.27 1.27)) (hide yes)))
  (property "Mouser Price/Stock" "" (at 115.57 82.55 0) (effects (font (size 1.27 1.27)) (hide yes)))
  (pin "2")
  (pin "3")
  (pin "1"))
 (sheet
  (at 46.99 123.19)
  (size 13.97 12.7)
  (exclude_from_sim no)
  (in_bom yes)
  (on_board yes)
  (dnp no)
  (fields_autoplaced yes)
  (stroke (width 0.1524) (type solid))
  (fill (color 0 0 0 0.0000))
  (property "Sheetname" "Micro SD" (at 46.99 122.4784 0) (effects (font (size 1.27 1.27)) (justify left bottom)))
  (property "Sheetfile" "sd.kicad_sch" (at 46.99 136.4746 0) (effects (font (size 1.27 1.27)) (justify left top) (hide yes)))
  (pin "CMD" input (at 46.99 125.73 180) (effects (font (size 1.27 1.27)) (justify left)))
  (pin "DAT0" input (at 46.99 128.27 180) (effects (font (size 1.27 1.27)) (justify left)))
  (pin "CLK" input (at 46.99 130.81 180) (effects (font (size 1.27 1.27)) (justify left)))
  (pin "CDDAT3" input (at 46.99 133.35 180) (effects (font (size 1.27 1.27)) (justify left))))
 (sheet
  (at 46.99 97.79)
  (size 13.97 5.08)
  (exclude_from_sim no)
  (in_bom yes)
  (on_board yes)
  (dnp no)
  (fields_autoplaced yes)
  (stroke (width 0.1524) (type solid))
  (fill (color 0 0 0 0.0000))
  (property "Sheetname" "Tape In" (at 46.99 97.0784 0) (effects (font (size 1.27 1.27)) (justify left bottom)))
  (property "Sheetfile" "tape.kicad_sch" (at 46.99 103.4546 0) (effects (font (size 1.27 1.27)) (justify left top) (hide yes)))
  (pin "LOAD_IN" input (at 46.99 100.33 180) (effects (font (size 1.27 1.27)) (justify left))))
 (sheet
  (at 46.99 157.48)
  (size 13.97 12.7)
  (exclude_from_sim no)
  (in_bom yes)
  (on_board yes)
  (dnp no)
  (fields_autoplaced yes)
  (stroke (width 0.1524) (type solid))
  (fill (color 0 0 0 0.0000))
  (property "Sheetname" "PSRAM" (at 46.99 156.7684 0) (effects (font (size 1.27 1.27)) (justify left bottom)))
  (property "Sheetfile" "psram.kicad_sch" (at 46.99 170.7646 0) (effects (font (size 1.27 1.27)) (justify left top) (hide yes)))
  (pin "CE" input (at 46.99 160.02 180) (effects (font (size 1.27 1.27)) (justify left)))
  (pin "SCLK" input (at 46.99 162.56 180) (effects (font (size 1.27 1.27)) (justify left)))
  (pin "SISIO" input (at 46.99 165.1 180) (effects (font (size 1.27 1.27)) (justify left)))
  (pin "SOSIO" input (at 46.99 167.64 180) (effects (font (size 1.27 1.27)) (justify left))))
 (sheet
  (at 46.99 107.95)
  (size 13.97 10.16)
  (exclude_from_sim no)
  (in_bom yes)
  (on_board yes)
  (dnp no)
  (fields_autoplaced yes)
  (stroke (width 0.1524) (type solid))
  (fill (color 0 0 0 0.0000))
  (property "Sheetname" "Audio" (at 46.99 107.2384 0) (effects (font (size 1.27 1.27)) (justify left bottom)))
  (property "Sheetfile" "audio.kicad_sch" (at 46.99 118.6946 0) (effects (font (size 1.27 1.27)) (justify left top) (hide yes)))
  (pin "A_OUTB" input (at 46.99 110.49 180) (effects (font (size 1.27 1.27)) (justify left)))
  (pin "A_OUTL" input (at 46.99 113.03 180) (effects (font (size 1.27 1.27)) (justify left)))
  (pin "A_OUTR" input (at 46.99 115.57 180) (effects (font (size 1.27 1.27)) (justify left))))
 (sheet
  (at 46.99 82.55)
  (size 13.97 7.62)
  (exclude_from_sim no)
  (in_bom yes)
  (on_board yes)
  (dnp no)
  (fields_autoplaced yes)
  (stroke (width 0.1524) (type solid))
  (fill (color 0 0 0 0.0000))
  (property "Sheetname" "Power" (at 46.99 81.8384 0) (effects (font (size 1.27 1.27)) (justify left bottom)))
  (property "Sheetfile" "power.kicad_sch" (at 46.99 90.7546 0) (effects (font (size 1.27 1.27)) (justify left top) (hide yes)))
  (pin "D-" input (at 46.99 85.09 180) (effects (font (size 1.27 1.27)) (justify left)))
  (pin "D+" input (at 46.99 87.63 180) (effects (font (size 1.27 1.27)) (justify left))))
 (sheet
  (at 80.01 41.91)
  (size 12.7 76.2)
  (exclude_from_sim no)
  (in_bom yes)
  (on_board yes)
  (dnp no)
  (fields_autoplaced yes)
  (stroke (width 0.1524) (type solid))
  (fill (color 0 0 0 0.0000))
  (property "Sheetname" "Pico" (at 80.01 41.1984 0) (effects (font (size 1.27 1.27)) (justify left bottom)))
  (property "Sheetfile" "pico.kicad_sch" (at 80.01 118.6946 0) (effects (font (size 1.27 1.27)) (justify left top) (hide yes)))
  (pin "GPIO0" input (at 80.01 44.45 180) (effects (font (size 1.27 1.27)) (justify left)))
  (pin "GPIO1" input (at 80.01 46.99 180) (effects (font (size 1.27 1.27)) (justify left)))
  (pin "GPIO2" input (at 80.01 49.53 180) (effects (font (size 1.27 1.27)) (justify left)))
  (pin "GPIO3" input (at 80.01 52.07 180) (effects (font (size 1.27 1.27)) (justify left)))
  (pin "GPIO4" input (at 80.01 54.61 180) (effects (font (size 1.27 1.27)) (justify left)))
  (pin "GPIO5" input (at 80.01 57.15 180) (effects (font (size 1.27 1.27)) (justify left)))
  (pin "GPIO6" input (at 80.01 59.69 180) (effects (font (size 1.27 1.27)) (justify left)))
  (pin "GPIO7" input (at 80.01 62.23 180) (effects (font (size 1.27 1.27)) (justify left)))
  (pin "GPIO8" input (at 80.01 64.77 180) (effects (font (size 1.27 1.27)) (justify left)))
  (pin "GPIO9" input (at 80.01 67.31 180) (effects (font (size 1.27 1.27)) (justify left)))
  (pin "GPIO10" input (at 80.01 69.85 180) (effects (font (size 1.27 1.27)) (justify left)))
  (pin "GPIO11" input (at 80.01 72.39 180) (effects (font (size 1.27 1.27)) (justify left)))
  (pin "GPIO12" input (at 80.01 74.93 180) (effects (font (size 1.27 1.27)) (justify left)))
  (pin "GPIO13" input (at 80.01 77.47 180) (effects (font (size 1.27 1.27)) (justify left)))
  (pin "GPIO14" input (at 80.01 80.01 180) (effects (font (size 1.27 1.27)) (justify left)))
  (pin "GPIO15" input (at 80.01 82.55 180) (effects (font (size 1.27 1.27)) (justify left)))
  (pin "GPIO16" input (at 80.01 85.09 180) (effects (font (size 1.27 1.27)) (justify left)))
  (pin "GPIO17" input (at 80.01 87.63 180) (effects (font (size 1.27 1.27)) (justify left)))
  (pin "GPIO18" input (at 80.01 90.17 180) (effects (font (size 1.27 1.27)) (justify left)))
  (pin "GPIO19" input (at 80.01 92.71 180) (effects (font (size 1.27 1.27)) (justify left)))
  (pin "GPIO20" input (at 80.01 95.25 180) (effects (font (size 1.27 1.27)) (justify left)))
  (pin "GPIO21" input (at 80.01 97.79 180) (effects (font (size 1.27 1.27)) (justify left)))
  (pin "GPIO22" input (at 80.01 100.33 180) (effects (font (size 1.27 1.27)) (justify left)))
  (pin "GPIO23" input (at 80.01 102.87 180) (effects (font (size 1.27 1.27)) (justify left)))
  (pin "GPIO26" input (at 80.01 105.41 180) (effects (font (size 1.27 1.27)) (justify left)))
  (pin "GPIO27" input (at 80.01 107.95 180) (effects (font (size 1.27 1.27)) (justify left)))
  (pin "GPIO28" input (at 80.01 110.49 180) (effects (font (size 1.27 1.27)) (justify left)))
  (pin "GPIO29" input (at 80.01 113.03 180) (effects (font (size 1.27 1.27)) (justify left)))
  (pin "RUN" input (at 80.01 115.57 180) (effects (font (size 1.27 1.27)) (justify left))))
 (sheet
  (at 46.99 142.24)
  (size 13.97 10.16)
  (exclude_from_sim no)
  (in_bom yes)
  (on_board yes)
  (dnp no)
  (fields_autoplaced yes)
  (stroke (width 0.1524) (type solid))
  (fill (color 0 0 0 0.0000))
  (property "Sheetname" "Gamepad" (at 46.99 141.5284 0) (effects (font (size 1.27 1.27)) (justify left bottom)))
  (property "Sheetfile" "gamepad.kicad_sch" (at 46.99 152.9846 0) (effects (font (size 1.27 1.27)) (justify left top) (hide yes)))
  (pin "J3" input (at 46.99 144.78 180) (effects (font (size 1.27 1.27)) (justify left)))
  (pin "J4" input (at 46.99 147.32 180) (effects (font (size 1.27 1.27)) (justify left)))
  (pin "DATA" input (at 46.99 149.86 180) (effects (font (size 1.27 1.27)) (justify left))))
 (sheet
  (at 46.99 69.85)
  (size 13.97 7.62)
  (exclude_from_sim no)
  (in_bom yes)
  (on_board yes)
  (dnp no)
  (fields_autoplaced yes)
  (stroke (width 0.1524) (type solid))
  (fill (color 0 0 0 0.0000))
  (property "Sheetname" "PS2" (at 46.99 69.1384 0) (effects (font (size 1.27 1.27)) (justify left bottom)))
  (property "Sheetfile" "ps2.kicad_sch" (at 46.99 78.0546 0) (effects (font (size 1.27 1.27)) (justify left top) (hide yes)))
  (pin "KB_CLK" input (at 46.99 72.39 180) (effects (font (size 1.27 1.27)) (justify left)))
  (pin "KB_DATA" input (at 46.99 74.93 180) (effects (font (size 1.27 1.27)) (justify left))))
 (sheet
  (at 46.99 41.91)
  (size 13.97 22.86)
  (exclude_from_sim no)
  (in_bom yes)
  (on_board yes)
  (dnp no)
  (fields_autoplaced yes)
  (stroke (width 0.1524) (type solid))
  (fill (color 0 0 0 0.0000))
  (property "Sheetname" "Video Out" (at 46.99 41.1984 0) (effects (font (size 1.27 1.27)) (justify left bottom)))
  (property "Sheetfile" "hdmi.kicad_sch" (at 46.99 65.3546 0) (effects (font (size 1.27 1.27)) (justify left top) (hide yes)))
  (pin "CLKN" input (at 46.99 44.45 180) (effects (font (size 1.27 1.27)) (justify left)))
  (pin "D0P" input (at 46.99 46.99 180) (effects (font (size 1.27 1.27)) (justify left)))
  (pin "CLKP" input (at 46.99 49.53 180) (effects (font (size 1.27 1.27)) (justify left)))
  (pin "D0N" input (at 46.99 52.07 180) (effects (font (size 1.27 1.27)) (justify left)))
  (pin "D2N" input (at 46.99 54.61 180) (effects (font (size 1.27 1.27)) (justify left)))
  (pin "D1P" input (at 46.99 57.15 180) (effects (font (size 1.27 1.27)) (justify left)))
  (pin "D1N" input (at 46.99 59.69 180) (effects (font (size 1.27 1.27)) (justify left)))
  (pin "D2P" input (at 46.99 62.23 180) (effects (font (size 1.27 1.27)) (justify left))))
 (sheet_instances
  (path ""
   (page "1")))
 (embedded_fonts no))
